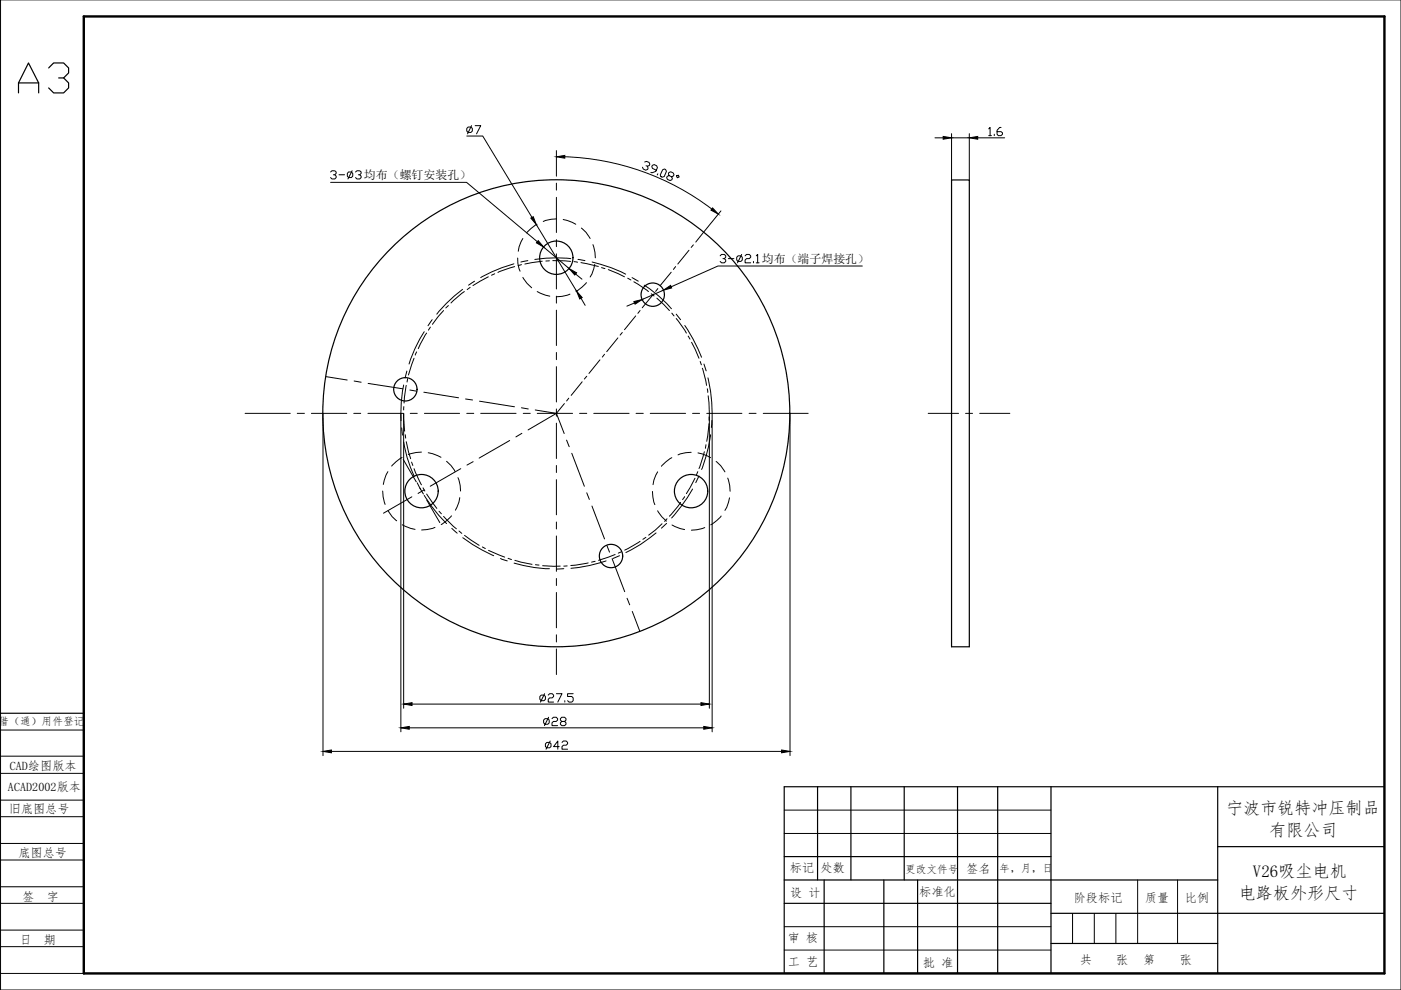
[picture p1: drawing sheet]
<svg xmlns="http://www.w3.org/2000/svg" width="297mm" height="210mm" viewBox="0 0 297 210" stroke-linecap="round" stroke-linejoin="round" font-family="sans-serif">
<g fill="none" stroke="#000" stroke-width=".25">
<path d="M201.7 38.2h3.8v98.9h-3.8zM.1 151.2h17.7M17.8 166.8v39.6M173.3 166.8v19.8M180.4 166.8v19.8M191.7 166.8v19.8M203 166.8v39.6M211.5 166.8v39.6M222.8 166.8v39.6M258.2 166.8v39.6M258.2 179.5h35.3M293.5 166.8h-127.2v39.6h127.2"/>
<path d="M166.3 191.5h56.5M166.3 186.6h91.9M166.3 181.6h56.5M174.7 186.6v19.8M187.4 186.6v19.8M194.5 186.6v19.8M222.8 193.6h70.7M222.8 200h35.4"/>
<circle cx="117.9" cy="54.6" r="3.5"/>
<circle cx="138.4" cy="62.5" r="2.48"/>
<circle cx="85.9" cy="82.5" r="2.48"/>
<circle cx="117.9" cy="87.6" r="49.5"/>
<circle cx="89.4" cy="104.1" r="3.5"/>
<circle cx="129.5" cy="117.9" r="2.48"/>
<circle cx="146.5" cy="104.1" r="3.5"/>
</g>
<g fill="none" stroke="#000" stroke-width=".21">
<path d="M.1 0h296.9v209.9h-296.9zM.1 154.8h17.7M.1 173.2h17.7M.1 178.8h17.7M.1 169.6h17.7M.1 164h17.7M.1 160.3h17.7M166.3 176.7h56.5M166.3 171.8h56.5M.1 191.5h17.7M.1 182.3h17.7M.1 197.2h17.7"/>
<path d="M.1 188h17.7M166.3 196.5h56.5M.1 206.4h17.7M.1 200.7h17.7M166.3 201.4h56.5"/>
</g>
<path d="M17.8 3.5h275.7v202.9h-275.7z" fill="none" stroke="#000" stroke-width=".51"/>
<path d="M227.4 193.6v6.4M232 193.6v6.4M236.6 193.6v6.4M241.2 186.6v13.4M249.7 186.6v13.4" fill="none" stroke="#000" stroke-width=".21"/>
<g fill="none" stroke="#000" stroke-width=".21">
<path d="M118 31.9v5.5M118 38.8v1.5M100.6 59.6l-1.3 .9M103.5 58.7l-3.2 1.9M104.9 58.1l-.7 .2M109 55.9a30.4 30.4 0 0 0-7.1 3M109.1 56.5l-3.5 1.3M110.6 56.1l-.8 .2M111.9 55.3l-1.5 .3M115 55.4l-3.7 .6M116.5 55.3h-.8M117.2 55.3l3.8 .1"/>
<path d="M118 41.8v7.5M118 50.8v1.5M118 53.8v7.5M121 54.8a29.5 29.5 0 0 0-7.6 .2M121.7 55.5l.8 .1M122.5 55l1.5 .3M123.2 55.7l3.7 .8M125.5 55.6a29.2 29.2 0 0 1 7.2 2.5M127.5 56.7l.8 .3M129 57.2l3.4 1.5M133.1 59l.7 .4M134 58.9l1.3 .7"/>
<path d="M134.4 59.7l3.1 2.1M142.3 57.7l-2.4 2.9M143.2 56.5l-.4 .6M146.1 53.1l-2.4 2.9M147 51.9l-.5 .6M149.2 49.2l-1.7 2.1M69.1 79.9l4.5 .7M86.3 78.7l-.4 1.5M87.8 76l-1.2 3.5M88.3 74.6l-.3 .7M89.9 70.3a28 28 0 0 0-3.2 6.9M90.5 70.6l-1.8 3.3"/>
<path d="M91.3 69.4l-.5 .6M91.6 67.8l-.9 1.3M94.1 65.8l-2.4 3M95.1 64.8l-.6 .5M98.1 61.4a28.9 28.9 0 0 0-5.5 5.2M98.5 61.8l-2.9 2.4M99.7 60.9l-.7 .5M118 62.8v1.5M118 65.8v7.5M118 74.7v1.6M118 77.7v7.5M124.4 79.8l-.5 .6"/>
<path d="M127.2 76.3l-2.3 2.9M128.2 75.1l-.5 .6M131 71.6l-2.4 3M131.9 70.5l-.4 .5M134.8 67l-2.4 2.9M135.7 65.8l-.5 .6M136.6 60.5a26.5 26.5 0 0 1 5.8 5M138.1 62.3l.6 .5M138.5 62.4l-2.3 2.8M139.3 63.2l2.6 2.6M139.5 61.2l-.5 .6M142.4 66.4l.5 .6"/>
<path d="M143.4 67.5l2.1 3.1M143.4 66.6l.9 1.2M145.2 69a34.1 34.1 0 0 1 3.5 6.7M145.9 71.3l.4 .6M146.6 72.6l1.6 3.4M148.4 76.6l.3 .8M148.9 78.1l.9 3.6M149.3 77.2l.4 1.4M52 87.6h9.5M63 87.6h1.5M66 87.6h7.5M75 87.6h1.5"/>
<path d="M75.1 80.8l1.5 .2M78 87.6h7.5M78 81.3l7.4 1.1M85.2 90.7l.1 1.6M85.5 97.4l2.8 4.8M85.6 87.7l.2 3.7M85.6 81.6a30.2 30.2 0 0 0-.6 7.6M85.6 93.7a27.6 27.6 0 0 0 2.2 7.3M85.6 86.2v.7M85.9 92.2l.1 .7M86.1 81.7l-.4 3.7M86.1 93.7l1 3.6"/>
<path d="M86.4 80.3l-.1 .7M86.9 82.7l1.5 .2M87 87.6h1.5M87.3 98l.2 .7M87.8 99.4l1.6 3.4M89.9 83.2l7.3 1.1M90 87.6h7.4M97.7 99.4l-6.5 3.7M98.7 84.6l1.5 .2M99 87.6h1.4M100.3 97.9l-1.3 .7M101.7 85.1l7.4 1.1"/>
<path d="M101.9 87.6h7.5M108.1 93.4l-6.5 3.7M110.6 86.5l1.4 .2M110.6 91.9l-1.2 .7M110.9 87.6h1.5M113.5 86.9l4.5 .7M113.9 87.6h7.5M118 86.7v1.5M118 89.7v7.5M118 98.7v1.5M118 87.6l1.6 4.3M118 87.6l-6 3.6"/>
<path d="M119.7 85.6l-1.7 2M120.1 93.3l.6 1.4M120.6 84.4l-.5 .6M121.2 96.1l2.7 7M122.9 87.6h1.5M123.4 81l-2.3 2.8M125.9 87.6h7.5M134.9 87.6h1.5M137.9 87.6h7.5M146.8 87.6h1.5M149.3 95.8l-1.1 3.5M149.7 94.3l-.2 .8"/>
<path d="M149.8 87.6h7.5M150 82.4l.1 .8M150.1 80.1a31.8 31.8 0 0 1 .9 7.5M150.1 83.9l.3 3.7M150.3 89.8l-.5 3.8M150.4 88.4v.7M150.7 92.2a29.9 29.9 0 0 1-2 7.3M150.9 89.1l-.1 1.5M158.8 87.6h1.5M161.8 87.6h9.6M196.8 87.6h6.4M204.7 87.6h1.5"/>
<path d="M207.7 87.6h6.4M87.3 105.3l-6 3.5M88.5 102.4l.7 1.3M89 103.5l.8 1.2M89.7 103.4l.4 .7M89.9 105a31.8 31.8 0 0 0 4.8 6M89.9 103.9l-1.3 .7M90.5 104.7l2.1 3.1M90.5 106.1l2.7 4.7M93.1 108.4l.5 .5M94.1 109.5l2.7 2.6M95.8 112l1.1 1"/>
<path d="M97.3 112.6l.6 .5M98.1 114a33.7 33.7 0 0 0 6.6 3.8M98.5 113.5l3.1 2.1M102.3 116l.6 .3M103.6 116.7l3.4 1.4M106.1 118.4l1.5 .5M107.7 118.4l.7 .2M109 119.4a28 28 0 0 0 7.5 1.2M109.2 118.8l3.6 .8M113.5 119.7l.8 .1M115 119.9l3.8 .1M118 101.7v7.4"/>
<path d="M118 110.7v1.5M118 113.6v7.5M120.3 120h-.8M124.4 104.5l.6 1.4M124.7 119.4l-3.7 .5M125.5 107.3l2.7 7M126.2 119l-.8 .2M128.5 118.9a31.6 31.6 0 0 1-7.4 1.6M128.7 115.7l.5 1.4M129.8 118.5l2.6 6.9M130.4 117.6l-3.5 1.2M131.3 117.8l-1.4 .6"/>
<path d="M131.8 117l-.7 .3M135.7 114.8l-3.3 1.8M136.9 113.9l-.6 .5M139.1 113a29.1 29.1 0 0 1-6.4 4.2M140.4 111.1l-2.9 2.4M141.3 111l-1.1 1M141.4 110l-.5 .5M144.3 106.5l-2.4 2.9M145.1 105.3l-.4 .6M146.8 103.7a35.5 35.5 0 0 1-4.4 6.1M147.3 101.4l-1.8 3.3M147.9 100l-.3 .7"/>
<path d="M148.2 100.9l-.7 1.4M118 122.7v1.4M118 125.6v7.5M118 134.6v1.5M118 137.6v5.4M119.5 120.6l-1.5 .1M133 126.8l.5 1.4M134.1 129.6l1.6 4.3"/>
</g>
<g fill="none" stroke="#000" stroke-width=".21">
<path d="M70.1 38.7h28.8l15 12.5M70.1 36.5l.3-.3h.6l.3 .3v.3l-.3 .3h-.3M71 37.1l.3 .3v.2l-.3 .3h-.6l-.3-.3M71.9 37.1h1.2M73.9 36.5h.6l.3 .3v.6l-.3 .2h-.6l-.3-.2v-.6zM74.7 36.2l-.9 1.7M75.4 36.5l.3-.3h.6l.3 .3v.3l-.3 .3h-.3M76.3 37.1l.3 .3v.2l-.3 .3h-.6l-.3-.3M99 28.8h3.3l10.5 17.3M99.3 26.9h.6l.2 .3v.6l-.2 .3h-.6l-.3-.3v-.6zM100 26.6l-.9 1.8M100.7 26.6h1.2l-.9 1.8"/>
<path d="M119.7 33.2a54.4 54.4 0 0 1 31.2 11.1M136.7 34.3l.4-.1 .5 .2 .2 .4-.1 .3-.7 .1M137.3 35.2v.7l-.4 .2-.5-.3-.2-.4M139.1 36.1l-.8-.4v-.6l.4-.2 .5 .3 .2 .3-.3 .8-.9 .3-.2-.1M139.5 36.8l-.2 .3M140.5 36l.4-.2 .2 .2 .2 .3-.5 1.1-.4 .2-.2-.1-.2-.4zM141.8 37.2v-.6l.4-.2 .5 .3 .2 .4-.1 .2-.4 .2-.6-.3-.3 .2-.2 .2 .2 .4 .6 .3 .3-.2 .2-.2-.2-.4M143.5 37.3l.3-.2 .2 .4-.4 .2zM198.2 29.2h1.8M201.7 28.3v9.9M201.7 29.2h3.8M205.5 28.3v9.9"/>
<path d="M207.3 29.2h5.7M209.6 27.3l.3-.3v1.8M209.6 28.8h.6M210.8 28.5v.3M212.2 27h-.3l-.5 .6v.9l.3 .3h.5l.3-.3v-.3l-.3-.3h-.8M113.7 47.6l8.5 14.1M115.3 52.4l5.4 4.6M122 58.1l1.4 1.1M152.7 54.2l.3-.3h.6l.3 .3v.3l-.3 .3h-.3M152.9 44.7l-3.7 4.5M153.6 54.8l.3 .3v.3l-.3 .3h-.6l-.3-.3M154.4 54.8h1.2"/>
<path d="M156.2 54.5l.3-.3h.6l.3 .3v.6l-.3 .3h-.6l-.3-.3zM157.3 53.9l-.9 1.8M158 54.2l.3-.3h.6l.3 .3v.3l-.3 .3h-.6l-.3 .3v.6h1.2M159.8 55.4v.3M160.3 54.2l.3-.3v1.8M160.3 55.7h.6M182.8 56.4h-30.6l-9.9 4.4M123.2 63.2l.9 1.5M134.5 64.2l-1.6 .7M140.7 61.5l-4.6 2M68.5 87.6v72.6M85 87.6v67.6"/>
<path d="M85.6 87.6v62.6M150.4 87.6v62.6M151 87.6v67.6M167.5 87.6v72.6M70.3 159.3h95.4M86.8 154.3h62.4M87.4 149.3h61.2M114.5 147.7l.3-.3h.5l.3 .3v.6l-.3 .3h-.5l-.3-.3zM115.3 152.7l.3-.3h.5l.3 .3v.6l-.3 .3h-.5l-.3-.3zM115.5 147.1l-.9 1.8M115.6 157.7l.3-.3h.6l.3 .3v.6l-.3 .3h-.6l-.3-.3zM116.2 147.4l.3-.3h.6l.3 .3v.3l-.3 .3h-.6l-.3 .3v.6h1.2"/>
<path d="M116.3 152.1l-.9 1.8M116.7 157.1l-.9 1.7M117 152.4l.3-.3h.6l.3 .3v.3l-.3 .3h-.6l-.3 .3v.6h1.2M118 147.1h1.2l-.9 1.8M118.6 158.3h-1.2l.9-1.2v1.7M119.1 153l-.3-.3v-.3l.3-.3h.6l.3 .3v.3l-.3 .3h-.6l-.3 .3v.3l.3 .3h.6l.3-.3v-.3l-.3-.3M119.2 157.4l.3-.3h.5l.3 .3v.3l-.3 .3h-.5l-.3 .3v.5h1.1M119.7 148.6v.3M121.5 147.1h-1.2v.6h.9l.3 .3v.6l-.3 .3h-.6l-.3-.3"/>
</g>
<g fill="#000" stroke="#000" stroke-width=".21">
<path d="M118 33.2l1.7-.3v.6zM200 28.9l1.7 .3-1.7 .3zM205.5 29.2l1.8-.3v.6zM112.6 46.2l.5-.3 .6 1.7zM114.1 51l1.2 1.4-1.6-.9zM120.7 57l1.5 .8-.3 .5zM151.1 44.1l1.2 1.3-1.6-.9zM122.2 61.7l1.2 1.4-.5 .3zM134.4 63.9l1.7-.4-1.5 1zM140.7 61.5l1.5-1 .2 .6zM68.5 159.3l1.8-.3v.6zM85 154.3l1.8-.3v.6z"/>
<path d="M85.6 149.3l1.8-.3v.6zM148.6 149l1.8 .3-1.8 .3zM149.2 154l1.8 .3-1.8 .3zM165.7 159l1.8 .3-1.8 .3z"/>
</g>
<g fill="none" stroke="#000" stroke-width=".21">
<path d="M109.8 54.7v1.2l.5 1.6M110.9 50.6l-.8 1.7-.2 1M110.9 58.8l.8 1.3 1 .9M113.9 47.6l-1.3 .8-.9 1M118 46.4l-1.2 .1-1.6 .5M119.4 46.5l.9 .3 1.8 .8M123.3 48.4a6.2 6.2 0 0 1 1.8 2.2M124.3 59.9l-.9 1-1.3 .9M125.7 51.9l.4 1.6 .1 1.2M126.1 56.1l-.6 2-.4 .6M113.9 61.8l1.7 .8 1 .2M120.8 62.4l-1.6 .4-1.2 .1"/>
<path d="M85.2 97l-1.2 .9-1 .9M89.4 95.9h-1.2l-1.6 .5M90.8 96l.9 .2 1.8 .8M94.7 97.8l.9 .9 .9 1.3M142.4 97l-1.2 .9-1 1M146.5 95.9l-1.1 .1-1.7 .4M148 96l.9 .2 1.8 .8M151.8 97.8a6.2 6.2 0 0 1 1.9 2.2M81.1 104.1l.1 1.2 .4 1.6M82.2 100l-.3 .7-.6 2M82.3 108.3a5.9 5.9 0 0 0 1.8 2.1M85.3 111.3l1.8 .7 .9 .2"/>
<path d="M92.2 111.8l-1.7 .5-1.1 .1M95.7 109.4l-.9 .9-1.3 .9M97.1 101.3l.5 1.6v1.2M97.5 105.5l-.2 .9-.8 1.8M138.3 104.2l.1 1.1 .4 1.7M139.4 100l-.8 1.8-.1 1M139.4 108.3l.9 1.3 1 .9M142.5 111.3l1.7 .8 .9 .2M149.4 111.9l-1.7 .4-1.1 .1M152.9 109.4l-.9 1-1.3 .9M154.3 101.4l.4 1.6 .1 1.2M154.7 105.6l-.6 2-.4 .6"/>
</g>
<text font-size="10.6" x="3.2" y="20.8">A3</text>
<g font-size="3.6">
<text x="260" y="172.6">宁波市锐特冲压制品</text>
<text x="269.1" y="177.2">有限公司</text>
<text x="265.6" y="186">V26吸尘电机</text>
<text x="262.7" y="190.6">电路板外形尺寸</text>
</g>
<g font-size="2.6">
<text x="1.7" y="167.6">ACAD2002版本</text>
<text x="2.1" y="163.3">CAD绘图版本</text>
<text x="1.8" y="172.5">旧底图总号</text>
<text x="3.9" y="181.6">底图总号</text>
<text x="167.5" y="184.9">标记</text>
<text x="174" y="184.9">处数</text>
<text x="204.9" y="185.1">签名</text>
<text x="4.7" y="190.9">签</text>
<text x="9.9" y="190.9">字</text>
<text x="167.5" y="190.1">设 计</text>
<text x="194.9" y="189.9">标准化</text>
<text x="227.7" y="191.2">阶段标记</text>
<text x="242.7" y="191.3">质量</text>
<text x="251.2" y="191.3">比例</text>
<text x="4.1" y="200.1">日</text>
<text x="9.3" y="200.1">期</text>
<text x="166.9" y="199.7">审 核</text>
<text x="167" y="204.8">工 艺</text>
<text x="195.7" y="205.1">批 准</text>
<text x="228.9" y="204.4">共</text>
<text x="236.7" y="204.4">张</text>
<text x="242.4" y="204.5">第</text>
<text x="250.1" y="204.5">张</text>
</g>
<g font-size="2.5">
<text x="77.2" y="37.9">均布（螺钉安装孔）</text>
<text x="161.5" y="55.7">均布（端子焊接孔）</text>
</g>
<g font-size="2.3">
<text x="-.3" y="153.7">借（通）用件登记</text>
<text x="191.9" y="185.1">更改文件号</text>
<text x="211.9" y="185">年，月，日</text>
</g>
</svg>
